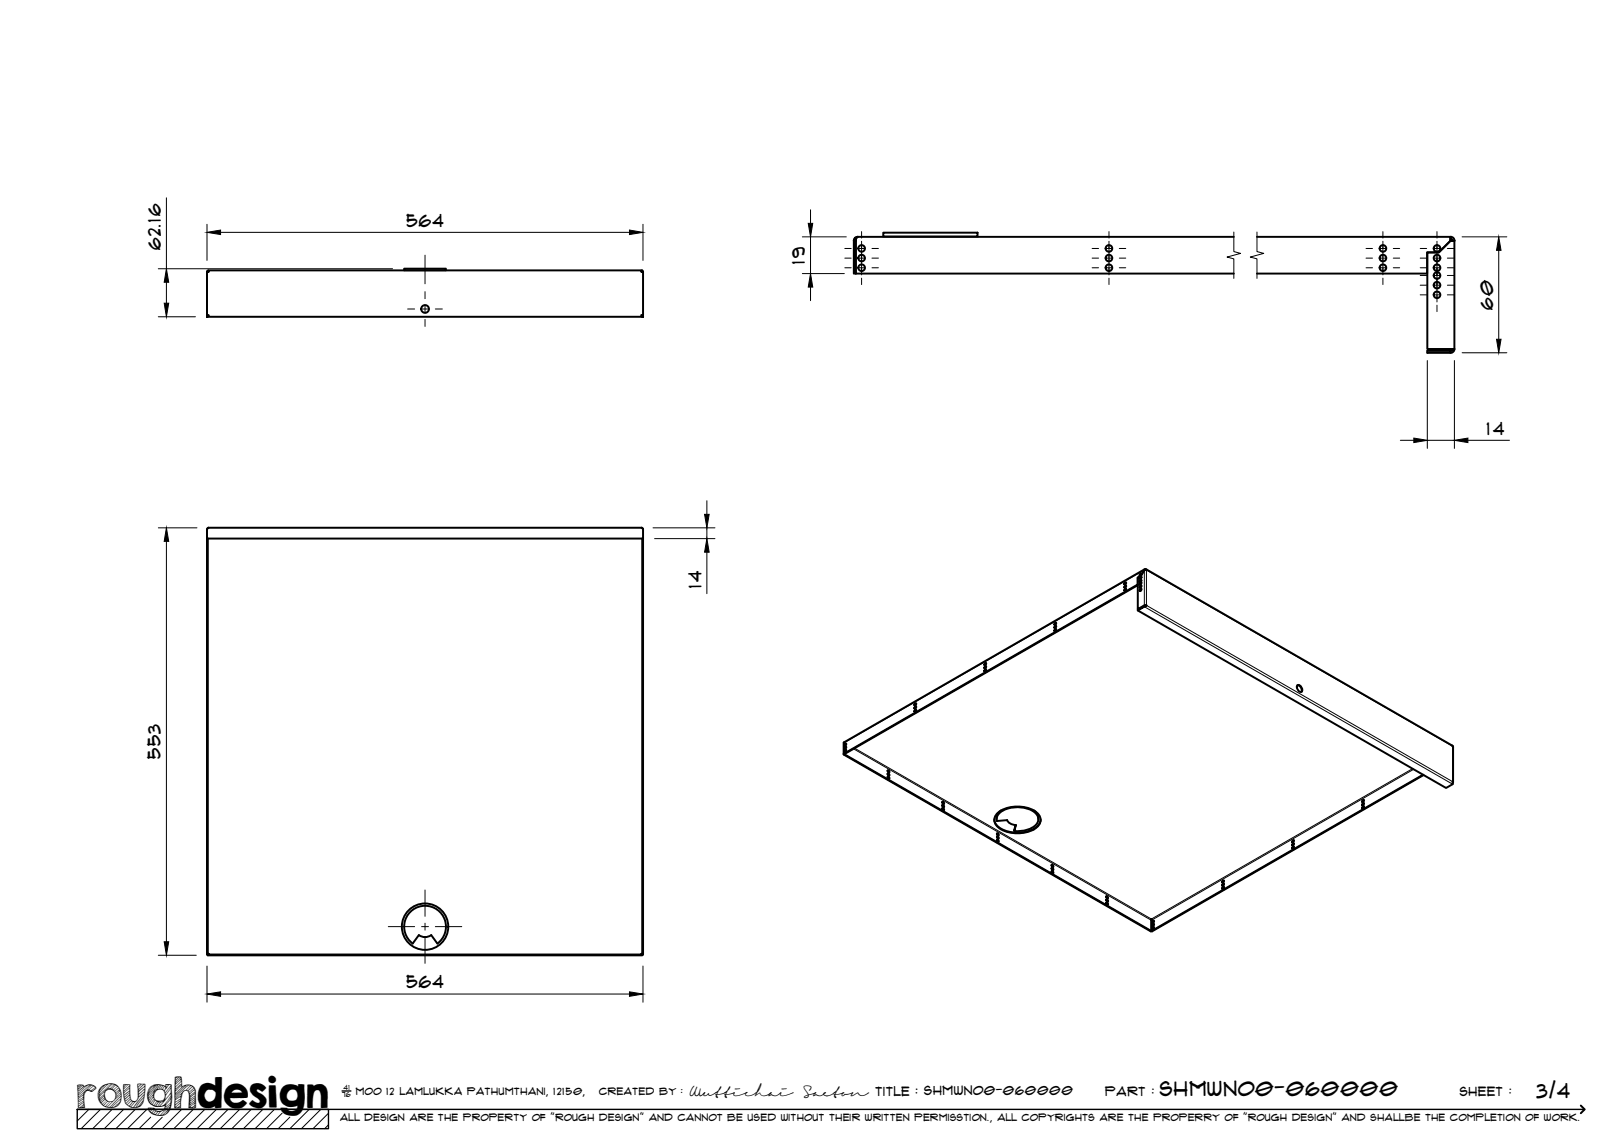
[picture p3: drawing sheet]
<svg xmlns="http://www.w3.org/2000/svg" width="420mm" height="297mm" viewBox="0 0 420 297" stroke-linecap="round" stroke-linejoin="round" font-family="sans-serif">
<!-- layer: Visible -->
<g fill="none" stroke="#000" stroke-width=".51">
<path d="M53.8 70.3l.2-.1-.2 .2M53.8 70.3l-.2 .1 .4-.1v-.3h112v.3l.4 .1M53.8 70.3v.1M54 70l-.4 .3v11.3h.4l-.4 .4h112.8l-.4-.4M104.6 69.5h10.8v.4h-10.8zM166 70l.4 .3M166.2 70.3l-.2-.1 .2 .1M166.2 70.3l.2 .1M166.2 70.3v.1M166.4 70.4v11.2h-.4M221.9 61.3h.1M221.9 61.3l-.3 .2-.2 .7v8.6h97.8"/>
<path d="M228.5 60.2h24.4v1h-24.4zM319.2 61.3h-97.4l-.6 .3-.3 .6v8.6h.5v-8.7M325.2 61.3h50.1l-.1 1M375.2 62.3l-3 3h-3v5.5h-44M375.3 61.8l-.1 .5M375.3 62.3l-3 3h-3v25h7M375.3 61.3v.5M375.3 61.3a1.01 1.01 0 0 1 1 1M375.3 61.8h.2l.3 .5M375.8 62.3h-.5h1M375.8 62.3h.5M376.3 62.3v28"/>
<path d="M54 81.6l-.4 .2v.2M166 81.6l.4 .2v.2M375.8 90.3l-.2 .4-.3 .1M376.3 90.3l-.2 .6-.7 .4h-6.1v-.5h6v.5M53.6 139.3v107.7l.3-.2M53.6 139.4h.2M53.8 139.3v107.7M54 136.6l-.4 .4v2.3M54 136.6h112M54 136.6l-.4 .3M166 136.6l.4 .4M166 136.6l.4 .3"/>
<path d="M166.2 139.3v107.7l-.3-.2 .2 .2h.3v-107.7M166.2 139.4h.2M166.4 137v2.3h-112.8M291 152.4l.3-.1 .1 .2-.5 .4zM291 150.8l.3-.1 .1 .1-.5 .5zM291 151.6l.3-.1 .1 .2-.5 .4zM291.4 152.4l-.4 .5M291.4 150.7l-.4 .6M291.4 151.6l-.4 .5M294.3 149.5h.1M294.3 151.2l.1 .1M294.4 158l1.7-1v-.2l-1.7 1v.2l79.7 45.9 1.7-1v-.6"/>
<path d="M294.4 151.4l-76 43.7M294.9 150.2l.3-.2 .1 .2-.4 .4zM294.9 150.8l.3-.1 .1 .2-.4 .4zM294.9 148.5l.3-.1 .1 .1-.4 .5zM294.9 152.5l.3-.2 .1 .2-.4 .4zM294.9 149.3l.3-.1 .1 .2-.4 .4zM294.9 151.6l.3-.1 .1 .2-.4 .4zM295.2 149h.1M295.3 150.1l-.3 .6M295.3 150.7l-.3 .6M295.3 148.5l-.3 .5M295.3 152.4l-.3 .5"/>
<path d="M295.3 151.6l-.3 .5M295.3 149.3l-.3 .5M296 147.5l-.8 1.5-.9 .5v1.7l-76 43.9v.1l.1-.1M296 147.5h.1M296.1 147.5l-.9 1.5-.8 .5v8.1l1.7-1h.5M296.1 147.3l-77.6 44.7-.2 .2v2.9h.1M296.2 156.7l-1.7 1-.1-.1M296.3 147.3l-.3 .2M296.3 147.3v.1M296.3 147.3l.3 .2h-.5M296.5 156.7h-.3M296.5 147.3l79.3 45.8"/>
<path d="M296.6 156.6l-.5 .4M296.6 156.6l-.5 .2M254.8 173.3l.3-.1v.1l-.4 .5zM254.8 171.7l.3-.2v.2l-.4 .4zM254.8 172.5l.3-.1v.1l-.4 .5zM255.1 173.2l-.3 .6M255.1 171.6l-.3 .5M255.1 172.4l-.3 .6M272.9 162.9l.3-.2 .1 .2-.5 .4zM272.9 161.2l.3-.1 .1 .2-.5 .4zM272.9 162l.3-.1 .1 .2-.5 .4zM273.2 162.8l-.3 .6"/>
<path d="M273.2 161.2l-.3 .5M273.2 162l-.3 .5M335.7 177.3a1.24 1.24 0 0 1 1 1.7M335.7 177.3a1.16 1.16 0 0 1 1 1.7 1.16 1.16 0 0 1-1-1.7zM218.3 195.2l79.4 45.8 .2-.1v-3.1v3.1l.1 .1 70.3-40.5M218.4 195.1l79.5 45.8M218.6 194.1l.3-.1 .1 .2-.5 .4zM218.6 192.5l.3-.1 .1 .1-.5 .5zM218.6 193.3l.3-.1 .1 .2-.5 .4zM218.9 194.1l-.3 .5M218.9 192.4l-.3 .6M218.9 193.3l-.3 .5"/>
<path d="M229.6 199.4l.4 .5M236.7 182.1l.3-.1v.1l-.4 .5zM236.7 183.7l.3-.1v.1l-.4 .5zM236.7 182.9l.3-.1v.1l-.4 .5zM237 182l-.3 .6M237 183.7l-.3 .5M237 182.8l-.3 .6M375.8 193.1l.1 9.3M229.6 201l.4 .5M229.6 200.2l.4 .5M243.8 209.1l.3 .6M243.8 207.5l.3 .6"/>
<path d="M243.8 208.3l.3 .6M257.2 212.1a3.8 3.8 0 0 0 3.1 2.9 8.2 8.2 0 0 0 8.5-1.8l.4-1.1M257.9 217.3l.3 .5M257.9 215.7l.3 .5M257.9 216.5l.3 .5M258.3 210.2a8.9 8.9 0 0 1 9.9 0 2.49 2.49 0 0 1 1 2.4 2.49 2.49 0 0 1-1.7 2 8.7 8.7 0 0 1-9.7-1 2.3 2.3 0 0 1 .5-3.4zM259 209.7l-1 1.1-.2 1.2M262.7 213.5l-.3 1.5 .4-1.5-1.5-.4-.7-.9-2.7 .2a2.71 2.71 0 0 1 2.1-2.9 7.9 7.9 0 0 1 8.2 1.2 2.21 2.21 0 0 1-1.1 3.5l-2.2 .7-2.5 .1M267.5 209.7l1 1.1 .1 1.2M334.4 219.2l.3-.2 .1 .2-.4 .4zM334.4 217.5l.3-.1 .1 .1-.4 .5zM334.4 218.3l.3-.1 .1 .2-.4 .4z"/>
<path d="M334.8 219.1l-.4 .5M334.8 217.4l-.4 .6M334.8 218.3l-.4 .5M352.5 208.7l.3-.1 .1 .1-.4 .5zM352.5 207.1l.3-.1 .1 .1-.4 .5zM352.5 207.9l.3-.1 .1 .1-.4 .5zM352.9 208.7l-.4 .5M352.9 207l-.4 .6M352.9 207.8l-.4 .6M368.2 200.5l-70.3 40.4M375.8 202.3l.1 .2M272.1 225.4l.3 .6"/>
<path d="M272.1 223.8l.3 .5M272.1 224.6l.3 .6M286.2 231.9l.3 .6M286.2 233.6l.3 .5M286.2 232.8l.3 .5M298.2 238.3l.3-.1 .1 .2-.4 .4zM298.2 239.2l.3-.2 .1 .2-.4 .5zM298.5 239.9l-.3 .6M298.5 238.3l-.3 .5M298.5 239.1l-.3 .6M316.3 227.9l.3-.1 .1 .2-.4 .4zM316.3 229.6l.3-.2 .1 .2-.4 .4z"/>
<path d="M316.3 228.8l.3-.2 .1 .2-.4 .4zM316.7 227.9l-.4 .5M316.7 229.5l-.4 .6M316.7 228.7l-.4 .5M53.8 247h112.4v.2h-112.4zM54 246.8l-.2 .2M54 246.8h.1M106.8 244.1a5.4 5.4 0 0 1-.8-8 5.4 5.4 0 0 1 8 0 5.4 5.4 0 0 1-.8 8M108.4 242l-1.6 2.1M108.4 241.9a2.7 2.7 0 0 0 3.2 0l1.6 2.2M298.2 240l.3-.1 .1 .1-.4 .5z"/>
<circle cx="110" cy="79.9" r="1.01"/>
<circle cx="222.9" cy="69.3" r=".86"/>
<circle cx="222.9" cy="66.8" r=".86"/>
<circle cx="222.9" cy="64.3" r=".86"/>
<circle cx="286.9" cy="69.3" r=".86"/>
<circle cx="286.9" cy="64.3" r=".86"/>
<circle cx="286.9" cy="66.8" r=".86"/>
<circle cx="357.8" cy="66.8" r=".86"/>
<circle cx="357.8" cy="64.3" r=".86"/>
<circle cx="357.8" cy="69.3" r=".86"/>
<circle cx="371.8" cy="66.8" r=".86"/>
<circle cx="371.8" cy="64.3" r=".86"/>
<circle cx="371.8" cy="71.3" r=".86"/>
<circle cx="371.8" cy="69.3" r=".86"/>
<circle cx="371.8" cy="76.3" r=".86"/>
<circle cx="371.8" cy="73.8" r=".86"/>
<circle cx="229.8" cy="199.6" r=".26"/>
<circle cx="229.8" cy="200.5" r=".26"/>
<circle cx="229.8" cy="201.3" r=".26"/>
<circle cx="244" cy="209.4" r=".26"/>
<circle cx="244" cy="207.8" r=".26"/>
<circle cx="244" cy="208.6" r=".26"/>
<circle cx="258.1" cy="217.6" r=".26"/>
<circle cx="258.1" cy="215.9" r=".26"/>
<circle cx="258.1" cy="216.7" r=".26"/>
<circle cx="110" cy="239.8" r="6"/>
<circle cx="272.3" cy="225.7" r=".26"/>
<circle cx="272.3" cy="224.1" r=".26"/>
<circle cx="272.3" cy="224.9" r=".26"/>
<circle cx="286.4" cy="233.9" r=".26"/>
<circle cx="286.4" cy="232.2" r=".26"/>
<circle cx="286.4" cy="233" r=".26"/>
</g>
<!-- layer: Visible Narrow -->
<g fill="none" stroke="#000" stroke-width=".26">
<path d="M296.1 157l79.7 45.9M296.1 147.3l.1 .1M296.2 156.7l-.2-9.2-77.6 44.7M296.2 147.4v.1M296.4 147.4h.1M296.4 156.7l-.3 .1M296.6 147.5l79.2 45.6v9.2l-79.2-45.7zM218.4 192.2l-.1 .1M218.5 192l-.1 .2M218.7 192.6l.2 .1M220.8 193.7l77.1 44.4M221.1 193.6l76.8 44.2"/>
<path d="M365.5 198.9l-67.6 38.9M365.7 199.1l-67.7 38.9M375.8 202.3l-.3 .4M297.9 237.8l-.1 .2M297.9 237.8l.2 .2M298 238l-.1 .1"/>
</g>
<!-- layer: TitleBlock -->
<path d="M20 287h65v5h-65zM20 287h390M88.5 282.3h2.3" fill="none" stroke="#000" stroke-width=".36"/>
<path d="M409 286.1l1 .9-1 1" fill="none" stroke="#000" stroke-width=".51"/>
<g fill="none" stroke="#000" stroke-width=".26">
<path d="M23 287l-3 3.1M26 287l-5 5M29 287l-5 5M32 287l-5 5M35 287l-5 5M38 287l-5 5M39 289.1l-3 2.9M42 289.1l-3 2.9M47 287l-5 5M50 287l-5 5M53 287l-5 5M56 287l-5 5"/>
<path d="M59 287l-5 5M62 287l-5 5M65 287l-5 5M68 287l-5 5M71 287l-5 5M73 288l-4 4M75 289.1l-3 2.9M80 287l-5 5M83 287l-5 5M85 288l-4 4M85 291l-1 1"/>
</g>
<!-- layer: Smart Centers -->
<g fill="none" stroke="#000" stroke-width=".26">
<path d="M222.9 59.9v1.7M286.9 59.9v1.7M357.8 59.9v1.7M371.8 59.9v1.7M105.5 80h1.8M109.1 80h1.7M110 66v7.4M110 75.5v1.8M110 79.1v1.8M112.6 80h1.8M218.6 69.3h1.6M218.6 64.3h1.6"/>
<path d="M218.6 66.8h1.6M222 69.3h1.8M222 64.3h1.8M222 66.8h1.8M222.9 62.4v8.7M222.9 72v1.6M225.6 69.3h1.7M225.6 64.3h1.7M225.6 66.8h1.7M282.6 69.3h1.6M282.6 64.3h1.6M282.6 66.8h1.6"/>
<path d="M286 69.3h1.8M286 64.3h1.8M286 66.8h1.8M286.9 62.4v8.7M286.9 72v1.6M289.6 69.3h1.7M289.6 64.3h1.7M289.6 66.8h1.7M353.4 69.3h1.7M353.4 64.3h1.7M353.4 66.8h1.7M356.9 69.3h1.8"/>
<path d="M356.9 64.3h1.8M356.9 66.8h1.8M357.8 62.4v8.7M357.8 72v1.6M360.5 69.3h1.6M360.5 64.3h1.6M360.5 66.8h1.6M367.4 69.3h1.7M367.4 71.3h1.7M367.4 64.3h1.7M367.4 76.3h1.7M367.4 66.8h1.7"/>
<path d="M367.4 73.8h1.7M370.9 69.3h1.8M370.9 71.3h1.8M370.9 64.3h1.8M370.9 76.3h1.8M370.9 66.8h1.8M370.9 73.8h1.8M371.8 62.4v15.7M371.8 79v1.6M374.5 69.3h1.6M374.5 71.3h1.6M374.5 64.3h1.6"/>
<path d="M374.5 76.3h1.6M374.5 66.8h1.6M374.5 73.8h1.6M110 82.6v1.9M100.5 239.8h6.8M109.1 239.8h1.7M110 230.3v6.8M110 238.9v1.8M112.6 239.8h6.9M110 242.5v6.8"/>
</g>
<!-- layer: Break Lines -->
<path d="M319.2 60v5.1l1.8 .5-3.5 .9 1.7 .5v5M325.2 60v5.1l1.8 .5-3.5 .9 1.7 .5v5" fill="none" stroke="#000" stroke-width=".26"/>
<!-- layer: FD_Dimensions -->
<g fill="none" stroke="#000" stroke-width=".26">
<path d="M43.1 51.2v18.3M53.6 58v9.4M166.3 58v9.4M209.7 54.3v3.5M41 69.5h60.6M43.1 73v5.5M57.1 60.1h105.8M207.6 61.3h11.3M207.6 70.8h10.8M209.7 61.3v9.5M209.7 74.3v3.5M378.3 61.3h11.5"/>
<path d="M387.8 64.8v23M41 82h9.6M369.3 93.3v22.7M376.3 93.3v22.7M378.3 91.3h11.5M362.3 113.9h3.5M369.3 113.9h7M379.8 113.9h10.7M41 136.6h9.9M169 136.6h16M169.4 139.4h15.6M182.9 129.6v3.5"/>
<path d="M182.9 136.6v2.8M43.1 140.1v103.6M182.9 142.9v10.7M41 247.2h9.8M53.6 250v9.3M57.1 257.2h105.8M166.3 250v9.3"/>
</g>
<g fill="#000" stroke="#000" stroke-width=".26">
<path d="M53.6 60.1l3.5-.6v1.2zM162.9 59.5l3.4 .6-3.4 .6zM209.1 57.8h1.2l-.6 3.5zM42.5 78.5h1.1l-.5 3.5zM43.1 69.5l.5 3.5h-1.1zM209.7 70.8l.6 3.5h-1.2zM387.8 61.3l.5 3.5h-1.1zM387.2 87.8h1.1l-.5 3.5zM365.8 113.4l3.5 .5-3.5 .6zM376.3 113.9l3.5-.5v1.1zM182.3 133.1h1.2l-.6 3.5zM43.1 136.6l.5 3.5h-1.1z"/>
<path d="M182.9 139.4l.6 3.5h-1.2zM42.5 243.7h1.1l-.5 3.5zM53.6 257.2l3.5-.6v1.2zM162.9 256.6l3.4 .6-3.4 .6z"/>
</g>
<text font-size="9.7" x="19.9" y="286.8">roughdesign</text>
<g font-size="5.3">
<text x="300.1" y="283.6">SHMWNO0-060000</text>
<text x="397.5" y="284">3/4</text>
</g>
<g font-size="4.6">
<text x="105.2" y="58.7">564</text>
<text x="41.6" y="64.6" transform="rotate(-90 41.6 64.6)">62.16</text>
<text x="208.2" y="68.2" transform="rotate(-90 208.2 68.2)">19</text>
<text x="386.3" y="80.1" transform="rotate(-90 386.3 80.1)">60</text>
<text x="384.7" y="112.5">14</text>
<text x="181.5" y="152.2" transform="rotate(-90 181.5 152.2)">14</text>
<text x="41.6" y="196.3" transform="rotate(-90 41.6 196.3)">553</text>
<text x="105.2" y="255.8">564</text>
</g>
<g font-size="3.4">
<text x="178.3" y="283.5">Wuttichai</text>
<text x="208.1" y="283.5">Saeton title : SHMWNO0-060000</text>
</g>
<g font-size="3.3">
<text x="286" y="283.5">Part :</text>
<text x="377.7" y="283.5">sheet :</text>
</g>
<g font-size="2.7">
<text x="92.1" y="283.3">moo 12 Lamlukka pathumthani, 12150,</text>
<text x="155" y="283.3">created by :</text>
</g>
<text font-size="2.6" x="88" y="290.1">all design are the property of &quot;rough design&quot; and cannot be used without their written permisstion., all copyrights are the properry of &quot;rough design&quot; and shallbe the completion of work.</text>
<g font-size="1.9">
<text x="88.5" y="283.9">76</text>
<text x="88.9" y="282.1">41</text>
</g>
</svg>
